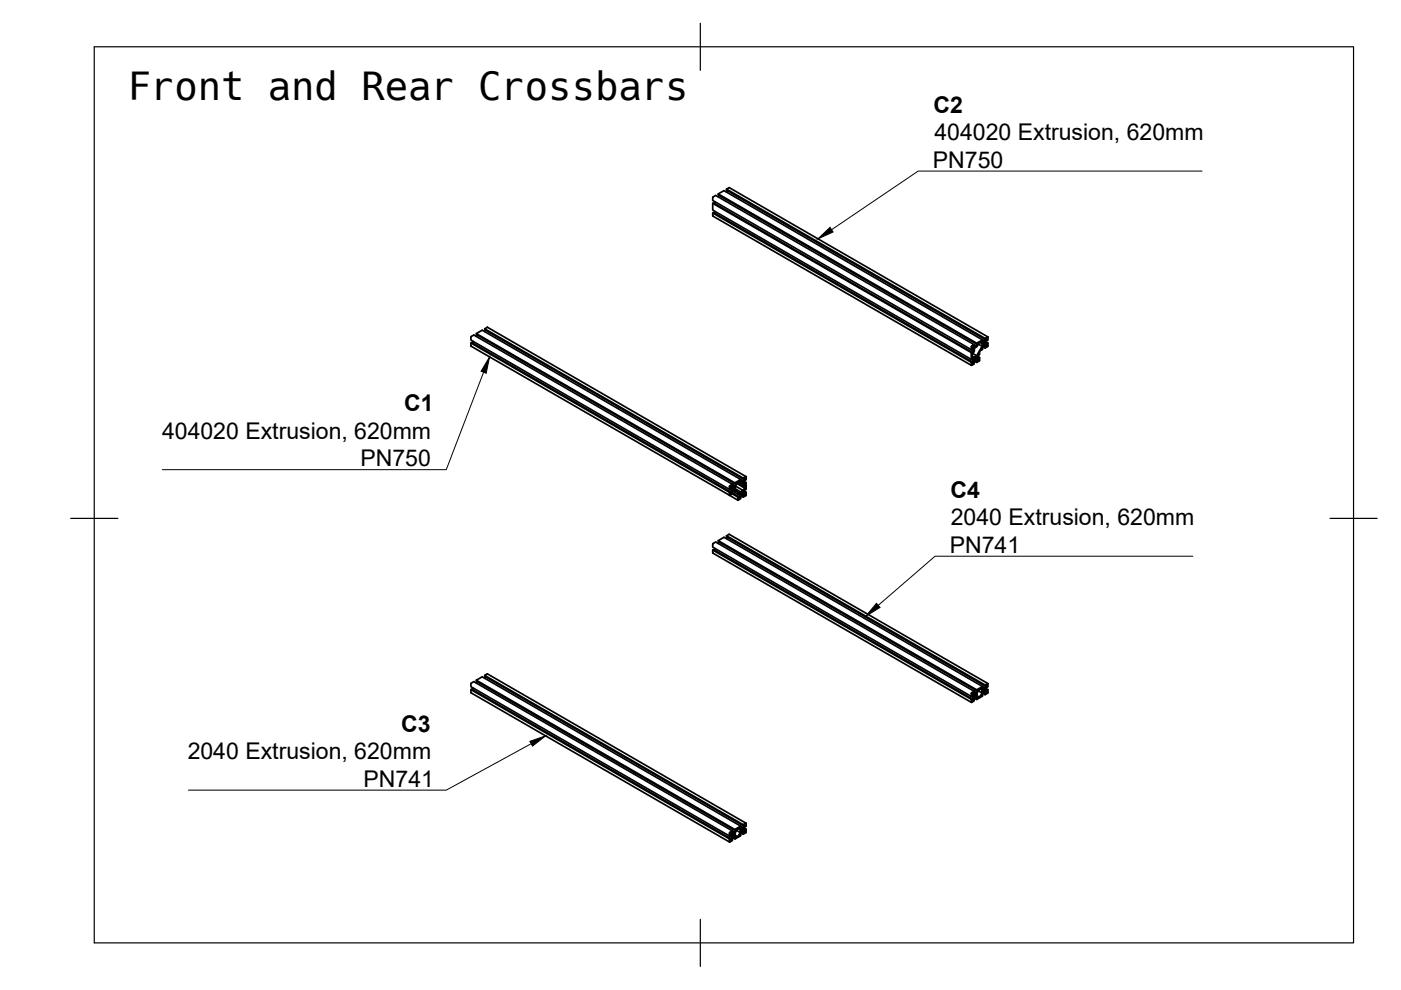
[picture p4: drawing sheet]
<svg xmlns="http://www.w3.org/2000/svg" width="297mm" height="210mm" viewBox="0 0 297 210" stroke-linecap="round" stroke-linejoin="round" font-family="sans-serif">
<!-- layer: Visible -->
<g fill="none" stroke="#000" stroke-width=".36">
<path d="M151.1 43.1v1.4l54.8 31.7 .3-.5 .3 .2v.2M151.1 45.2v.6M151.1 45.7l54.9 31.8M151.6 42.8l-.1 .3M151.6 44.8l-.1 .4M152.3 41.1v.2l54.8 31.7 .2-.1M152.4 41.4l-.1 .3M154 40.1v.2l54.9 31.7 .2-.1M154.2 40.4l-.2 .3M99.8 72.7l.1 .6M99.9 73.4l56.5 32.7M100.4 72.4l-.2 .3"/>
<path d="M101 70.7v.2l54.8 31.7 .3-.1M101.2 71l-.2 .3M102.8 69.7v.2l54.8 31.7 .2-.1M102.9 70l-.1 .3M205.9 74.8l.2-.1-54.8-31.7-.2 .1 54.8 31.7v1.4l.6 .3-.3 .5M205.9 76.8l.2-.1-54.8-31.6-.2 .1 54.8 31.6v.6M206.1 74.7v.2M206.1 76.7v.2M206.1 76l.4 .2v.3M206.3 75l.8 .4-.6 .3-.3-.1M206.5 74.5v-.7l-.4-.1v.4h-.2l-54.8-31.6 .1-.7 .5-.4 54.8 31.7-.6 .4v.6l.6 .4-.3 .4M206.5 76.2l-.4-.2 .4 .2"/>
<path d="M206.5 73.1l.6 .3-.6 .3-.2-.2zM206.5 77v.2l-.6 .2M206.7 76.4l.4 .3v.1M206.8 75.8l.2 .1-.3 .3zM207 76.3l.3 .2-.2 .2M207.1 72.8l1.2-.7-54.8-31.7-1.2 .7 54.8 31.7v.2M207.2 75.7l.3 .2v.3M207.2 75.5l.5 .3-.2 .1M207.3 72.9l-.2 .5M207.3 76.5l-.2-.3-.6 .4-.2 .5 .2-.1-.1-.2M207.4 73l.8 .4-1.1 2M207.5 75.3v-.3l-.3 .5-.1 .3 .1 .3 .3 .1-.3-.2"/>
<path d="M207.7 75.8v.6M207.7 76.4l-.6 .4-.6-.2M207.8 72.6l.1 .1v-.2l-.4 .2-.4 .8-.5 .3v.6l-.5 .7v.5h.1l-.1-.1M207.9 72.7l.3 .1v.6M208.2 72.3l.3 .2-.2 .2-.3-.2 .3-.4 .5 .3-.2 .1M208.2 72.3l.3 .2M208.3 72.3l.3 .3M208.3 73.5l.6 .3 .5-.3M208.3 73.9v.2l-.6 .4v.7h-.4M208.5 73.4l.4 .2v.2M208.6 72.7l.2 .1-.3 .4zM208.8 73.2l.3 .2-.2 .2"/>
<path d="M208.9 71.7l.5-.3 .1 .7h-.4M208.9 72.6l.4 .2v.3M208.9 72.4l.6 .3-.2 .1M209 71.9l-.2 .5M209.1 73.4l-.3-.2-.5 .3-.3 .6 .3-.2-.2-.1M209.3 72.2v-.3l-.4 .5v.3v.3l.4 .1-.4-.2M209.4 71.4l-54.8-31.6-.6 .3 54.9 31.6v.3M209.5 72.7v.6M209.5 73.3l-.1 .2M151.1 115.4v.6l54.8 31.7 .3-.5 .3 .1v.3l-.4-.2M151.1 116.6l.1 .7M151.1 115.4l.6-.5 54.8 31.7-.2 .4 .2 .2 .3-.1"/>
<path d="M151.2 117.3l54.8 31.6M151.6 116.3l-.1 .3M152.3 114.6v.2l54.8 31.7 .2-.1M152.4 114.9l-.1 .3M154 113.6v.2l54.9 31.7 .1-.2M154.2 113.9l-.2 .3M154.6 113.3l-.6 .3 54.9 31.6v.3M154.6 113.3l54.8 31.6M154.6 113.3h.1M154.6 104.4l.2-.1-54.8-31.7-.2 .1 54.8 31.7v.6M154.7 105l.6-.3v-.2l1.3 .8-.2 .1M154.8 104.3v.2"/>
<path d="M154.8 103.6l.4 .2v.2M155.1 103l.4 .2-.2 .1-.3-.2 .3-.2v-.2l.5 .3-.2 .1M155.2 103.7v-.2l-.3-.2-.1 .3-.2 .2-54.8-31.7 .1-.7 .6-.4 54.8 31.7-.7 .4 .1 .7 .5 .2-.3 .5M155.2 103.7l-.4-.2 .4 .3M155.2 102.9l.4 .2-.4-.2M155.3 104.7l1.1 .7 .1 .6 .5-.3v-.2M155.3 104.1l.5 .3 .6-.4v.8l.6 .3-.3 .4M155.4 104l1 .8 .2-.1v-.3l.4 .1v.2l-.4-.2 .4 .3M155.5 103.3l.2 .1-.3 .4zM155.7 103.9l.4 .1-.3 .2M155.8 102.4l1.2-.7-54.8-31.7-1.2 .7 54.8 31.7v.2M156 102.5l-.2 .5"/>
<path d="M156.1 104l-.3-.2-.5 .3-.3 .6 .3-.2-.2-.1M156.2 102.4l1.8 1-.1 .1-1.7-1M156.5 102.2l.5 .3 .5-.4v.7M156.6 105.3v.2M156.6 104.6l.4 .2v.3M156.6 102.2v-.1a1.67 1.67 0 0 0-.7 1.5l1.2 .7 .5-.3-1.7-1M157 102.5l.9 .5 .1-.1v.5M157 101.7l.6 .3-.5 .3-.3-.2zM157.2 105l.4 .2v.2M157.3 104.3l.2 .1-.3 .4zM157.5 104.9l.3 .2-.2 .1M157.7 102.2l.3 .2v.3"/>
<path d="M157.7 102l.5 .3-.2 .1M157.7 104.3l.3 .2v.3M157.7 104l.5 .4-.2 .1M157.8 101.4l-.2 .6M157.8 105.1l-.2-.3-.5 .3-.3 .6 .2-.2-.1-.1M157.9 103.5l-.3 .5M158 101.8v-.3l-.3 .5v.6l.3 .1-.3-.2M158 103.9v-.4l-.4 .9 .1 .3 .3 .1-.3-.2M158.2 101l-54.8-31.6-.6 .3 54.8 31.7v.2M158.2 101.1l-.6 .3M158.2 105l-.6 .4-.6-.3M158.2 101.1v.6h-.4"/>
<path d="M158.2 102.3v1.5h-.4M158.2 104.4v.6M99.8 146.2l.1 .7 54.8 31.6M99.9 144.8l.6-.3 54.8 31.7v.2l-.3 .2 .3 .2 .2-.1-.3-.3 .4 .2M99.9 144.8l-.1 .8 54.8 31.6 .2-.1 .1-.3 .3 .1v.3l-.4-.2M100.4 145.9l-.2 .3M101 144.2v.2l54.8 31.7 .2-.1M101.2 144.5l-.2 .3M102.8 143.2v.2l54.8 31.6 .2-.1M102.9 143.5l-.1 .3M205.9 147.6l.6 .3v-.2M205.9 147v.7"/>
<path d="M206.1 147.4l.4 .2M206.1 147.5l.4 .1M206.1 148.4v-.2l-54.8-31.7-.2 .1 54.8 31.7 .1 .6M206.1 148.2l-.2 .1M206.4 148.3l.1 .3-.5 .3M206.4 146.8l.4 .3M206.4 146.8l.5 .2M206.5 147.9l-.3 .5M206.5 146.8l.4 .2 .2-.1-.6-.3-.6 .4M206.5 148l.6 .3v-.2M206.7 147.9l.4 .2 .2-.2M206.8 147.2l.2 .1-.3 .4z"/>
<path d="M207 147.7l.3 .2-.2-.2-.3 .1-.3 .2-.2 .6 .2-.2M207.3 146.4l-.2 .5M207.5 147.7h.1M207.5 146.2l-.3 .7v.6l.3 .2M207.8 146.1l.4 .2v.6l-.8-.4M207.9 147.7l-.3 .1M207.9 146l-.4 .2M207.9 146h.1M207.9 147.5v.2M207.9 146v.1M207.9 146.1h.1M207.9 147.5h.1"/>
<path d="M208.1 147.3l.2 .3-1.2 .7M208.2 145.8l.4 .2M208.2 146.9l-.3 .6M208.3 145.8l.3 .2 .2-.1-.5-.3-1.2 .7M208.3 147l.6 .3v-.2M208.5 146.9l.4 .2 .2-.2M208.5 146l-.2 .1-.3-.1 .3-.4-54.8-31.7-1.2 .7 54.8 31.7v.2M208.6 146.2l.2 .1-.3 .3zM208.8 146.7l.3 .2-.3-.2-.2 .1-.3 .2-.3 .5 .3-.1M208.9 145.9l.6 .3-.1 .8M208.9 146.1l.4 .2 .2-.1M209.1 145.6l.2 .1v-.3l-.4 .5v.6l.4 .1"/>
<path d="M209.1 145.4l-.3 .5M209.3 146.3v.3l-.4-.2M209.4 147l-.5 .3M209.4 144.9l-.5 .3M209.4 144.9l.1 .7-.2 .1M154.8 176.5l-.2 .7 .6 .3v-.2M154.8 177l.4 .3-.4-.2M154.8 177.8l-.2 .1M155.1 177.9l.2 .3-.6 .3-.1-.6-54.8-31.7 .2-.1 54.8 31.7v.2M155.2 177.5l-.3 .5M155.2 176.4l.4 .2 .2-.1-.5-.3-.6 .3M155.3 177.6l.5 .3v-.2"/>
<path d="M155.4 177.5l.4 .2 .3-.1M155.5 176.8l.2 .1-.3 .3zM155.7 177.3l.4 .3-.3-.3-.3 .1-.5 .8 .3-.2M156.1 176l-.3 .5M156.2 175.9l-.3 .6v.6l.3 .2M156.2 177.3l.1 .1M156.3 175.9h-.1M156.3 175.8v.1M156.3 177.3v.1M156.3 177.4h.1M156.5 175.7l.5 .2v.6l-.8-.4M156.6 175.6h.1"/>
<path d="M156.6 175.7l-.3 .1M156.6 177.2h.1M156.6 177.2l-.3 .2M156.6 175.7h.1M156.9 176.9l.1 .3-1.2 .7M156.9 175.4l.4 .2M156.9 175.4l.5 .2M157 176.5l-.4 .6M157 176.6l.6 .3v-.2M157 175.2l.6 .3-.2 .1-.4-.2M157 175.1l-1.2 .8M157.2 176.5l.4 .2 .2-.2"/>
<path d="M157.3 175.6l-.2 .2-.3-.2 .2-.5-54.8-31.6-1.2 .7 54.8 31.7v.2M157.3 175.8l.2 .1-.3 .3zM157.5 176.3l.3 .2-.2-.2-.3 .1-.5 .7 .2-.1M157.7 175.5l.5 .3v.6M157.7 175.7l.3 .2 .2-.1M157.8 175.2l.2 .1v-.3l-.3 .5v.6l.3 .1M157.8 175l-.2 .5M158 175.9v.3l-.3-.2M158.1 176.6l-.5 .3M158.2 174.5l-54.8-31.6-.6 .3 54.8 31.7v.1M158.2 176.4l-.1 .2M158.2 174.6l-.6 .3"/>
<path d="M158.2 174.6v.6l-.2 .1"/>
</g>
<!-- layer: Border -->
<path d="M20 9.9h267v190h-267zM148.5 4.9v10M15 109.9h10M282 109.9h10M148.5 194.9v10" fill="none" stroke="#000" stroke-width=".25"/>
<!-- layer: Annotations -->
<path d="M173.4 50.6l2.6-2.4 .6 1zM103.8 75.7l-.7 3.4-1.1-.4zM185.8 127.9l.8 .9-3 1.9zM112.4 157.2l3.3-1.2-2.8 2.2z" fill="#000" stroke="#000" stroke-width=".21"/>
<path d="M254.9 36.3h-60.2l-18.4 12.4M102.5 78.9l-7.9 20.7h-60.2M252.9 117.9h-54.7l-12 10.4M112.6 157.7l-18 9.8h-54.7" fill="none" stroke="#000" stroke-width=".21"/>
<text font-size="8.2" x="27.1" y="21.2">Front and Rear Crossbars</text>
<g font-size="4.9">
<text x="198" y="23.9">C2</text>
<text x="198.1" y="29.7">404020 Extrusion, 620mm</text>
<text x="197.8" y="35.6">PN750</text>
<text x="85.7" y="87.2">C1</text>
<text x="34.4" y="93">404020 Extrusion, 620mm</text>
<text x="76.4" y="98.9">PN750</text>
<text x="201.5" y="105.5">C4</text>
<text x="201.6" y="111.4">2040 Extrusion, 620mm</text>
<text x="201.4" y="117.2">PN741</text>
<text x="85.1" y="155.1">C3</text>
<text x="39.8" y="161">2040 Extrusion, 620mm</text>
<text x="77.1" y="166.8">PN741</text>
</g>
</svg>
